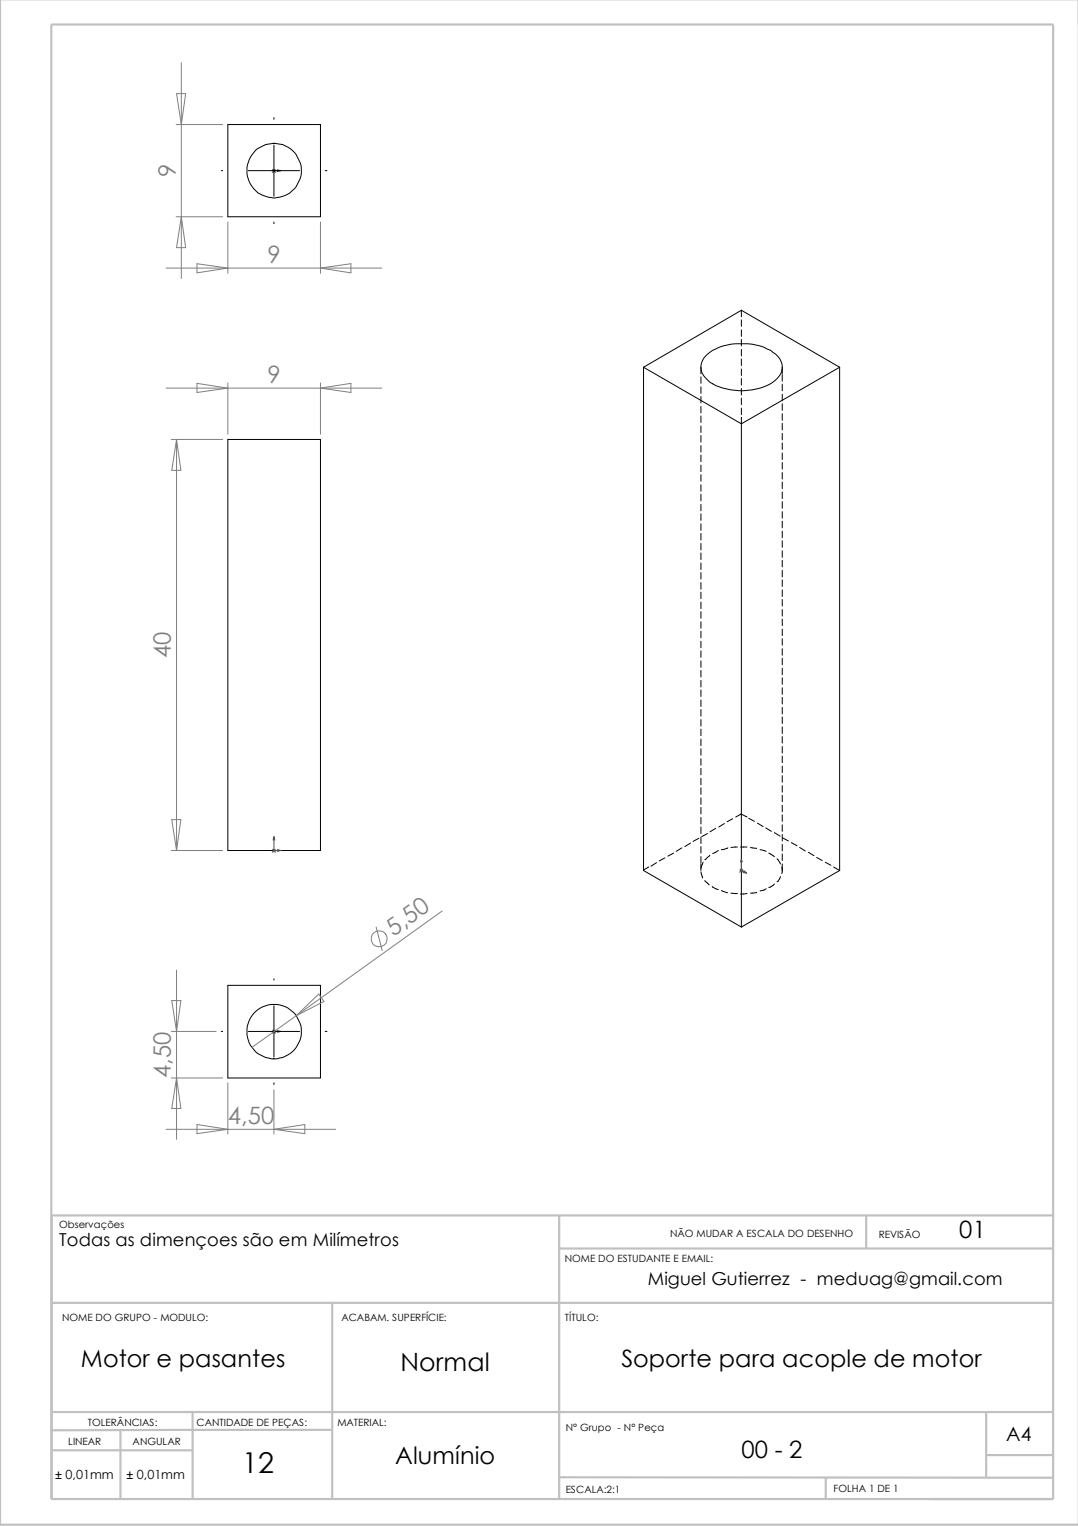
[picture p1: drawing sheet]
<svg xmlns="http://www.w3.org/2000/svg" width="210mm" height="297mm" viewBox="0 0 210 297" stroke-linecap="round" stroke-linejoin="round" font-family="sans-serif">
<g fill="none" stroke="#c0c0c0" stroke-width=".42">
<path d="M0 0v296.8h210M10 4.8h195.1v287h-195.1zM108.9 236.6v55.3M168.7 236.5v6.4M205.1 236.6h-195v55.3M10.1 253.6h195M64.7 253.6v38.3M108.9 243h96.2M10.3 274.9h194.8M23.5 278.4v13.2M37.2 278.3h27.4M37.5 274.9v17"/>
<path d="M37.5 278.3l-27.5 .1M192 274.8v12.8M10.2 282.3h27.3M108.9 287.6h96.2M160.8 287.6v4.2M192 283.2h13.1"/>
</g>
<g fill="none" stroke="#000" stroke-width=".19">
<path d="M43.1 33.2h.2M44.4 24.2h18v18h-18zM48.3 33.2h10M53.3 22.9v.3M53.3 28.2v10M63.3 33.2h.4M53.3 43.2v.3M125.3 71.5v97.9l19.1 11.1M125.3 71.5l19.1 11 19.1-11M136.5 71.5v1.3M136.5 73.3v1.3M136.5 75.3v1.3"/>
<path d="M136.5 77.2v1.2M136.5 79.1v1.3M137.3 69.4a9.2 9.2 0 0 1 7.5-2.5 8.6 8.6 0 0 1 7 2.9 3.2 3.2 0 0 1-1.3 4.6 12.1 12.1 0 0 1-12.3 0 3.4 3.4 0 0 1-1.6-3.7zM144.4 60.4v1.3M144.4 62.3v1.2M144.4 64.2v1.3M144.4 66.1v1.2M144.4 68v1.3M144.4 69.9v1.2M144.4 71.8v1.3M144.4 73.7v1.3M144.4 75.6v1.3"/>
<path d="M144.4 77.5v1.3M144.4 79.4v1.3M144.4 60.4l19.1 11.1M144.4 60.4l-19.1 11.1M152.3 71.5v1.3M152.3 72.9v1.3M152.3 74.8v1.3M152.3 76.7v1.3M152.3 78.6v1.3M163.5 71.5v97.9M44.4 85.5h18v80.1h-18zM136.5 81v1.2"/>
<path d="M136.5 82.9v1.3M136.5 84.8v1.2M136.5 86.7v1.3M136.5 88.6v1.3M136.5 90.5v1.3M136.5 92.4v1.3M136.5 94.3v1.3M136.5 96.2v1.3M136.5 98.2v1.2M144.4 81.2v99.3M152.3 80.5v1.3M152.3 82.4v1.3"/>
<path d="M152.3 84.4v1.2M152.3 86.2v1.3M152.3 88.2v1.2M152.3 90v1.3M152.3 92v1.2M152.3 93.8v1.3M152.3 95.8v1.3M152.3 97.6v1.3M152.3 99.6v1.3M136.5 100v1.3M136.5 102v1.2M136.5 103.8v1.3"/>
<path d="M136.5 105.8v1.2M136.5 107.6v1.3M136.5 109.6v1.3M136.5 111.4v1.3M136.5 113.4v1.3M136.5 115.3v1.2M136.5 117.2v1.3M136.5 119.1v1.2M152.3 101.5v1.2M152.3 103.4v1.3M152.3 105.3v1.2M152.3 107.2v1.3"/>
<path d="M152.3 109.1v1.2M152.3 111v1.3M152.3 112.9v1.3M152.3 114.8v1.3M152.3 116.7v1.3M152.3 118.6v1.3M136.5 121v1.3M136.5 122.9v1.2M136.5 124.8v1.3M136.5 126.7v1.3M136.5 128.6v1.3M136.5 130.5v1.3"/>
<path d="M136.5 132.4v1.3M136.5 134.3v1.3M136.5 136.3v1.2M136.5 138.1v1.3M152.3 120.5v1.3M152.3 122.5v1.2M152.3 124.3v1.3M152.3 126.3v1.2M152.3 128.1v1.3M152.3 130.1v1.2M152.3 131.9v1.3M152.3 133.9v1.3"/>
<path d="M152.3 135.7v1.3M152.3 137.7v1.3M152.3 139.6v1.2M136.5 140.1v1.2M136.5 141.9v1.3M136.5 143.9v1.2M136.5 145.7v1.3M136.5 147.7v1.3M136.5 149.5v1.3M136.5 151.5v1.3M136.5 153.4v1.2M136.5 155.3v1.3"/>
<path d="M136.5 157.2v1.2M136.5 159.1v1.3M142.7 159.4l-1.1 .6M144.3 158.4l1.2 .6M144.4 158.4l-1.1 .6M145.8 159.3l1.1 .6M152.3 141.5v1.3M152.3 143.4v1.2M152.3 145.3v1.3M152.3 147.2v1.2M152.3 149.1v1.3M152.3 151v1.3"/>
<path d="M152.3 152.9v1.3M152.3 154.8v1.3M152.3 156.7v1.3M152.3 158.6v1.3M126.3 168.8l-1 .6M127.8 167.9l-1.1 .7M129.5 167l-1.1 .6M131.1 166.1l-1.1 .6M132.8 165l-1.1 .7M134.5 164.1l-1.2 .7M136.1 163.2l-1.1 .6M136.5 169.7l.3 1.2"/>
<path d="M136.5 161v1.2M136.5 162.9v1.3M136.5 164.8v1.3M136.5 166.7v1.3M136.5 168.2v1.2M136.9 167.8l-.4 1.2M137.2 171.4l.9 .8M137.8 162.2l-1.1 .6M138.2 166.5l-1 .8M138.7 172.6l1.2 .6M139.4 161.2l-1.1 .7M139.9 165.6l-1.1 .5"/>
<path d="M140.5 173.3l1.1 .5M141.1 160.3l-1.1 .7M141.7 165l-1.2 .4M142.3 173.8l1.3 .1M143.6 164.9l-1.3 .1M144.2 164.9h1.3M145.5 173.9l-1.3 .1M146.1 165l1.2 .1M147.3 173.7l-1.2 .1M147.5 160.2l1.1 .7M148 165.4l1.2 .3M149.1 161.1l1.1 .7"/>
<path d="M149.2 173l-1.2 .4M149.7 166.1l1.1 .6M150.8 172.1l-.8 .6h-.3M150.8 162.1l1.1 .7M151.3 167.2l.7 1M152 170.6l-.7 1M152.2 168.8l.1 .4M152.3 168.2l-.1 1.8M152.3 160.6v1.2M152.3 162.4v1.3M152.3 164.4v1.2M152.3 166.2v1.3"/>
<path d="M152.4 163.1l1.1 .6M154.1 164l1.1 .6M155.7 165l1.1 .6M157.4 165.9l1.1 .7M159 166.9l1.1 .6M160.7 167.8l1.1 .6M162.3 168.8l1.2 .6M163.5 169.4l-19.1 11.1M44.4 191.8h18v18h-18zM53.3 190.5v.3M53.3 195.8v10M43.1 200.8h.2"/>
<path d="M48.3 200.8h10M53.3 210.8v.3M63.3 200.8h.4"/>
<circle cx="53.3" cy="33.2" r="5.3"/>
<circle cx="53.3" cy="200.8" r="5.3"/>
</g>
<g fill="#00f" stroke="#00f" stroke-width=".19">
<path d="M54 165.4l.7 .2-.7 .1z"/>
<path d="M53.3 162.8l.2 .7h-.3z"/>
<path d="M54 33l.7 .2-.7 .2z"/>
<path d="M54 200.6l.7 .2-.7 .1z"/>
<path d="M144.9 169.5l.5 .5-.6-.1z"/>
<path d="M144.4 167.2l.1 .6h-.3z"/>
</g>
<g fill="none" stroke="#00f" stroke-width=".19">
<path d="M53.1 33.2h1.6M53.1 33l.6 .6M53.3 33.2h.1M53.3 33v.6M53.6 33l-.6 .6M53.1 165.6h1.6M53.1 165.3l.6 .6M53.3 162.8v3.1M53.6 165.3l-.6 .6M144.1 169.4h.6M144.1 169.2l.6 .6M144.4 169.4l1 .6"/>
<path d="M144.4 167.2v2.6M144.6 169.2l-.6 .6M53.1 200.8h1.6M53.1 200.5l.6 .6M53.3 200.8h.1M53.3 200.5v.6M53.6 200.5l-.6 .6"/>
</g>
<g fill="none" stroke="#808080" stroke-width=".19">
<path d="M34.4 18.2h1.8l-.9 6zM35.3 12.2v42M34.3 24.2h9M32.3 52.2h42M34.3 42.2h9M35.3 42.2l.9 6h-1.8zM38.4 51.3l6 .9-6 .9zM44.4 43.2v10M62.4 43.2v10M62.4 52.2l5.9-.9v1.8zM32.3 75.6h42M38.4 74.6l6 1-6 .8z"/>
<path d="M44.4 74.5v10M62.4 74.5v10M62.4 75.6l5.9-1v1.8zM33.4 85.5h9.9M34.4 85.5l.8 6.1h-1.8zM34.4 85.5v80.1M33.4 159.5h1.8l-.8 6.1zM33.4 165.6h9.9M86.1 177.3l-37.1 26.6M33.4 194.8h1.8l-.8 6zM34.4 188.8v33M57.7 197.7l4.4-4.2 1 1.4z"/>
<path d="M73.2 180.5l1.2 4.5M32.3 219.8h33.1M33.4 209.8h9.9M33.4 200.8h8.7M34.4 209.8l.8 6h-1.8zM38.4 218.9l6 .9-6 .9zM44.4 210.8v10M53.3 212.1v8.7M53.3 219.8l6.1-.9v1.8z"/>
<circle cx="73.8" cy="182.7" r="1.57"/>
</g>
<text font-size="5.6" x="47.2" y="286.8">12</text>
<text font-size="4.9" x="78" y="266.8">Normal</text>
<g font-size="4.7" fill="#808080">
<text x="34.2" y="34.5" transform="rotate(-90 34.2 34.5)">9</text>
<text x="52.1" y="51.2">9</text>
<text x="52.1" y="74.5">9</text>
<text x="33.3" y="128.1" transform="rotate(-90 33.3 128.1)">40</text>
<text x="76.6" y="182.3" transform="rotate(-36 76.6 182.3)">5,50</text>
<text x="33.3" y="209.8" transform="rotate(-90 33.3 209.8)">4,50</text>
<text x="44.4" y="218.8">4,50</text>
</g>
<g font-size="4.7">
<text x="186.8" y="240.9">01</text>
<text x="15.7" y="266.1">Motor e pasantes</text>
<text x="121" y="266.1">Soporte para acople de motor</text>
<text x="77" y="285">Alumínio</text>
<text x="144.4" y="283.8">00 - 2</text>
</g>
<text font-size="3.8" x="195.9" y="280.4">A4</text>
<g font-size="3.5">
<text x="11.5" y="242.5">Todas as dimençoes são em Milímetros</text>
<text x="126.2" y="250.2">Miguel Gutierrez - meduag@gmail.com</text>
</g>
<g font-size="2.5">
<text x="10.8" y="287.8">± 0,01mm</text>
<text x="24.6" y="287.8">± 0,01mm</text>
</g>
<g font-size="1.9">
<text x="11.5" y="239.1">Observações</text>
<text x="110" y="245.6">NOME DO ESTUDANTE E EMAIL:</text>
<text x="130.5" y="240.8">NÃO MUDAR A ESCALA DO DESENHO</text>
<text x="171.1" y="241.1">REVISÃO</text>
<text x="12.1" y="257.1">NOME DO GRUPO - MODULO:</text>
<text x="66.5" y="257.1">ACABAM. SUPERFÍCIE:</text>
<text x="110" y="257.2">TÍTULO:</text>
<text x="13.3" y="281.2">LINEAR</text>
<text x="17.1" y="277.5">TOLERÂNCIAS:</text>
<text x="25.8" y="281.2">ANGULAR</text>
<text x="38.3" y="277.5">CANTIDADE DE PEÇAS:</text>
<text x="65.7" y="277.5">MATERIAL:</text>
<text x="110.2" y="278.6">N° Grupo - N° Peça</text>
<text x="110.2" y="290.6">ESCALA:2:1</text>
<text x="162.3" y="290.4">FOLHA 1 DE 1</text>
</g>
</svg>
